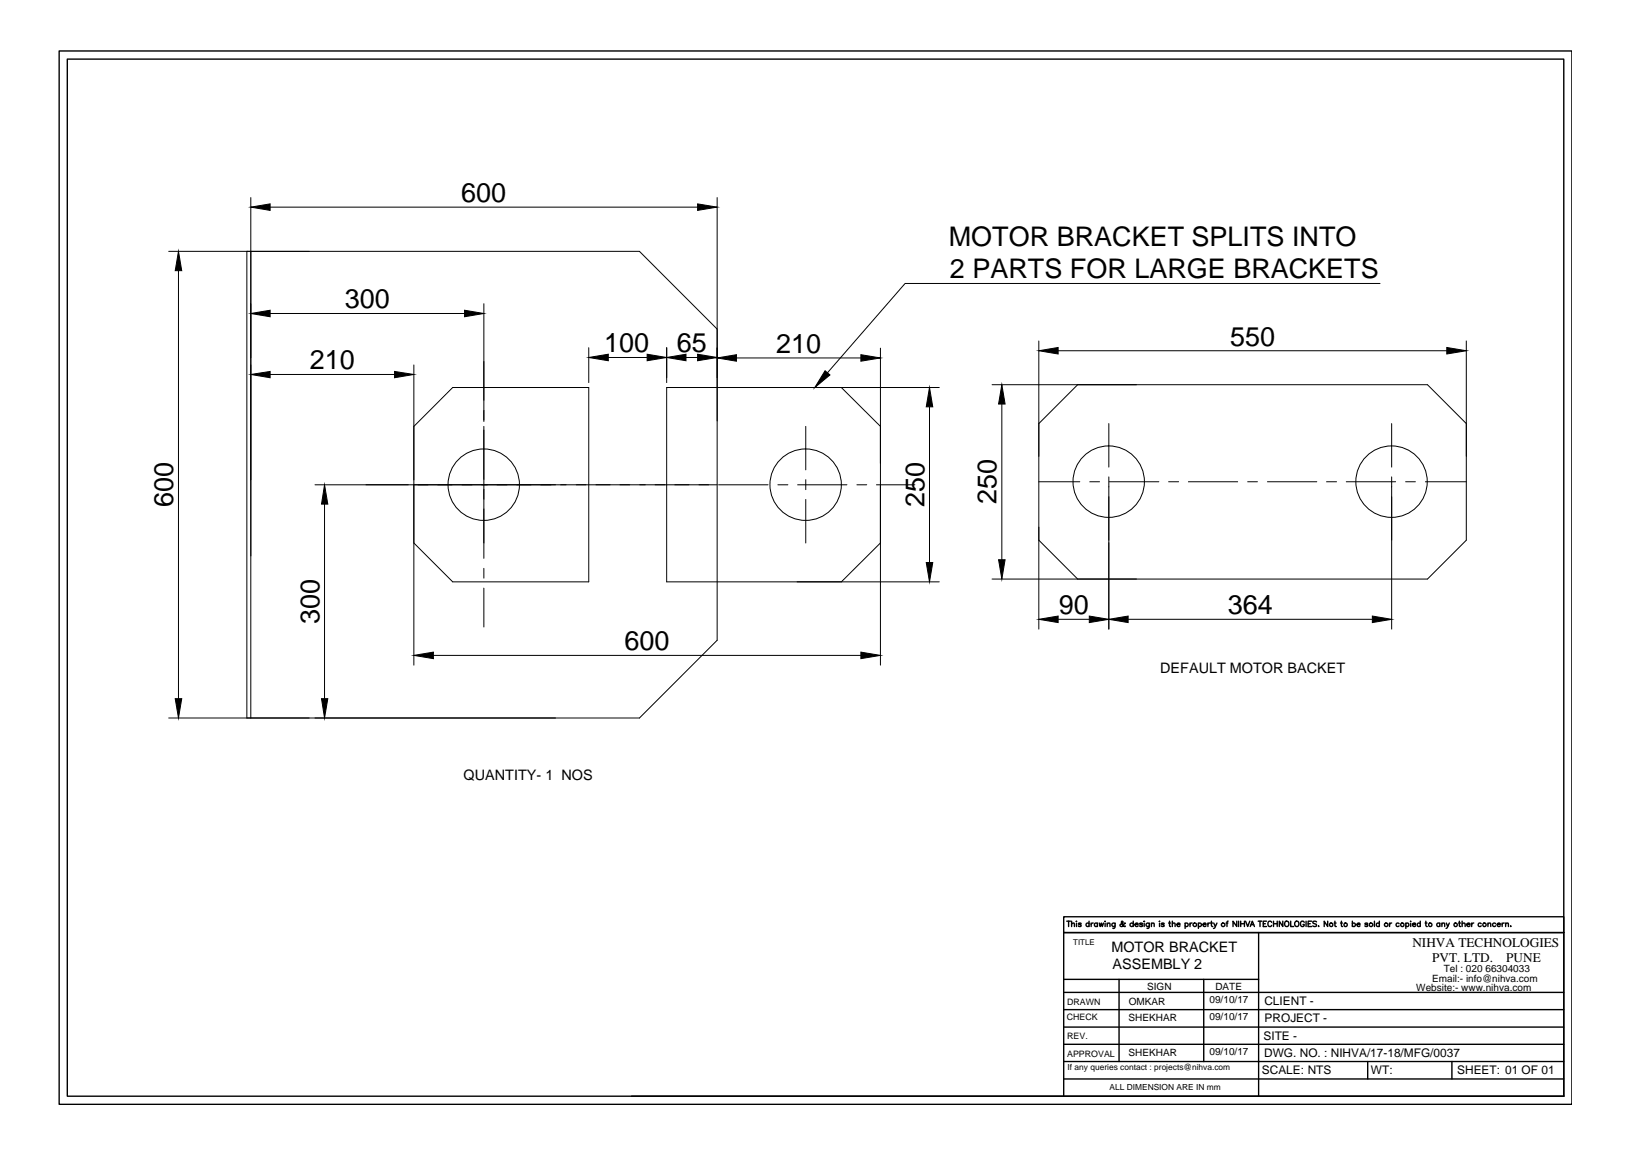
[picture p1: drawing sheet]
<svg xmlns="http://www.w3.org/2000/svg" width="297mm" height="210mm" viewBox="0 0 297 210" stroke-linecap="round" stroke-linejoin="round" font-family="sans-serif">
<!-- layer: 0 -->
<g fill="none" stroke="#000" stroke-width=".18">
<path d="M45.6 35.9v94.7M49.2 37.7h77.8M130.5 35.9v80.6l-14.1 14.1h-85.7M30.7 45.7h85.7l14.1 14.2M32.5 49.2v77.9M44.9 45.7v84.9M49.2 57h35.4M88.1 55.2v21.5M251.2 51.6h-86.5l-14.1 16.2M49.2 68.1h22.6M75.3 77.6l7.1-7.1h24.8v35.3h-24.8l-7.1-7M75.3 66.4v54.6"/>
<path d="M88.1 77.6v24M107.2 63.2v6.4M110.7 65h7.1M121.3 63.2v6.4M124.9 65h2.1M134 65.1h22.7M146.7 77.6v7.9M153.1 70.5l7.1 7.1M160.2 63.3v57.7M169.2 74v28.3M171 70.5h-49.7v35.3h49.7M180.6 70h79.2l7.1 7"/>
<path d="M182.3 73.5v28.3M189.1 62v52.4M192.6 63.8h70.7M196.1 70l-7 7M201.8 77v8M253.3 77v8M266.9 62v36.3l-7.1 7h-79.2M57.3 88.2h73.2M59.1 91.7v35.4M130.8 88.2h9M141.6 88.2h1.8M145.2 88.2h8.9"/>
<path d="M146.7 87.2v1.9M146.7 90.8v8M156 88.2h1.7M159.5 88.2h7M160.2 98.8l-7.1 7M189.1 98.3l7 7M189.1 87.6h7.4M198.3 87.6h1.8M201.8 86.7v27.7M201.9 87.6h9M212.7 87.6h1.8M216.3 87.6h9"/>
<path d="M227.1 87.6h1.8M230.7 87.6h9M241.4 87.6h1.9M245 87.6h9M253.3 86.7v27.7M255.8 87.6h1.8M259.4 87.6h7.5M78.9 119.2h77.8M88.1 103.4v1.8M88.1 107v7M192.6 112.6h5.7M205.3 112.6h44.5"/>
<circle cx="88" cy="88.2" r="6.5"/>
<circle cx="146.6" cy="88.2" r="6.5"/>
<circle cx="201.8" cy="87.6" r="6.5"/>
<circle cx="253.3" cy="87.6" r="6.5"/>
</g>
<g fill="#000" stroke="#000" stroke-width=".18">
<path d="M45.6 37.7l3.6-.6v1.2zM127 37.1l3.5 .6-3.5 .6zM32.5 45.7l.6 3.5h-1.2zM45.6 57l3.6-.6v1.2zM84.6 56.4l3.5 .6-3.5 .6zM45.6 68.1l3.6-.5v1.1zM71.8 67.6l3.5 .5-3.5 .6zM107.2 65l3.5-.6v1.2zM117.8 64.4l3.5 .6-3.5 .6zM121.3 65l3.6-.6v1.2zM127 64.4l3.5 .6-3.5 .6zM130.5 65.1l3.5-.6v1.2z"/>
<path d="M150.2 67.4l.9 .8-2.8 2.3zM156.7 64.5l3.5 .6-3.5 .6zM169.2 70.5l.6 3.5h-1.2zM182.3 70l.6 3.5h-1.1zM189.1 63.8l3.5-.6v1.2zM263.3 63.2l3.6 .6-3.6 .6zM59.1 88.2l.6 3.5h-1.2zM75.3 119.2l3.6-.6v1.2zM156.7 118.6l3.5 .6-3.5 .6zM168.6 102.3h1.2l-.6 3.5zM181.8 101.8h1.1l-.6 3.5zM189.1 112.6l3.5-.5v1.1z"/>
<path d="M198.3 112.1l3.5 .5-3.5 .6zM201.8 112.6l3.5-.5v1.1zM249.8 112.1l3.5 .5-3.5 .6zM31.9 127.1h1.2l-.6 3.5zM58.5 127.1h1.2l-.6 3.5z"/>
</g>
<g fill="none" stroke="#000" stroke-width=".25">
<path d="M10.8 9.3h275.3v191.6h-275.3zM12.2 10.8h272.4v188.6h-272.4zM193.6 178.1h35.5M194.2 167.6h.6M194.5 167.6v.9M195 168.1l.3-.2h.2l.1 .6M195 167.6v.9M195.9 167.6h.1M195.9 167.9v.6M196.8 168l-.2-.1h-.3v.2l.4 .1 .1 .2-.2 .1-.3-.1M198.2 168a.31 .31 0 0 0-.4 0 .31 .31 0 0 0 0 .4 .31 .31 0 0 0 .4 0M198.2 167.6v.9"/>
<path d="M198.6 167.9v.6M199 167.9l-.4 .2M199.7 168a.31 .31 0 0 0-.4 0 .31 .31 0 0 0 0 .4 .31 .31 0 0 0 .4 0M199.7 167.9v.6M200.1 167.9l.2 .6 .2-.6 .1 .6 .2-.6M201.1 167.6h.1M201.1 167.9v.6M201.5 168.1l.3-.2h.2v.6M201.5 167.9v.6M203 167.9v.7l-.2 .2h-.3M203 168a.33 .33 0 0 0-.5 0 .33 .33 0 0 0 0 .5 .33 .33 0 0 0 .5-.1M203.7 178.1v15"/>
<path d="M204.8 168l-.1-.1a.57 .57 0 0 1-.8 .5v-.3l.5-.2v-.2l-.2-.1-.1 .1 .1 .4 .4 .4 .2-.1M206.3 168a.33 .33 0 0 0-.5 0 .33 .33 0 0 0 0 .5 .33 .33 0 0 0 .5-.1M206.3 167.6v.9M206.6 168.1h.6a.33 .33 0 0 0-.6-.1 .33 .33 0 0 0 0 .5 .33 .33 0 0 0 .6-.1M208 168l-.3-.1-.3 .1 .5 .3v.2l-.5-.1M208.2 167.6h.1M208.3 167.9v.6M209.2 167.9v.7l-.1 .2h-.3M209.2 168a.33 .33 0 0 0-.5 0 .33 .33 0 0 0 0 .5 .33 .33 0 0 0 .5-.1M209.6 168.1l.2-.2h.2l.1 .6M209.6 167.9v.6M211 167.6h.1"/>
<path d="M211 167.9v.6M211.9 168l-.2-.1-.4 .1 .6 .3v.2l-.6-.1M212.7 167.9h.3M212.9 167.6v.8l.2 .1M213.4 168.1l.2-.2h.2l.1 .6M213.4 167.6v.9M214.2 168.1h.6a.31 .31 0 0 0-.5-.1 .31 .31 0 0 0 0 .5 .31 .31 0 0 0 .5-.1M215.7 168a.31 .31 0 0 1 .5 0 .31 .31 0 0 1 0 .4 .31 .31 0 0 1-.5 0M215.7 167.9v1M216.6 167.9v.6M217 167.9h-.3l-.1 .2M218.1 168a.31 .31 0 0 1 .5 0 .31 .31 0 0 1 0 .4 .31 .31 0 0 1-.5 0"/>
<path d="M218.1 167.9v1M219 168.1h.5a.31 .31 0 0 0-.4-.1 .31 .31 0 0 0 0 .5 .31 .31 0 0 0 .4-.1M219.1 178.1v15M219.9 167.9v.6M220.2 167.9h-.2l-.1 .2M220.4 167.9h.3M220.5 167.6v.8l.2 .1M220.9 167.9l.3 .6 .3-.6M221.2 168.5l-.3 .4M223.2 167.9h.3M223.5 167.6l-.2 .1v.8M225.1 167.6v.9l-.7-.9v.9"/>
<path d="M225.4 167.6v.9M225.8 167.6v.9M225.8 168h.7M226.5 167.6v.9M226.7 167.6l.4 .9 .4-.9M227.6 168.5l.3-.9 .4 .9M227.7 168.2h.5M229 167.6h.7M229.1 169.6v29.8M229.3 167.6v.9M229.9 168h.4M230.5 167.6h-.6v.9h.6"/>
<path d="M231.5 167.8l-.1-.1a.42 .42 0 0 0-.6 .3 .42 .42 0 0 0 .6 .4l.1-.1M231.8 168h.7M231.8 167.6v.9M232.5 167.6v.9M233.5 167.6v.9l-.7-.9v.9M234.9 167.6v.9h.6M237.4 167.8l-.1-.1a.46 .46 0 0 0-.7 .3 .46 .46 0 0 0 .6 .5l.2-.2v-.2h-.2M237.7 167.6v.9M238.1 168h.4M238.7 167.6h-.6v.9h.6M239.6 167.7l-.2-.1-.5 .1 .1 .2 .5 .2 .1 .2-.2 .2-.5-.1M240 168.4h.1"/>
<path d="M241.7 167.6v.9l-.7-.9v.9M242.8 167.9h.4M243 167.6v.8l.2 .1M244 167.9h.3M244.2 167.6v.8l.2 .1M246.1 168a.31 .31 0 0 1 .5 0 .31 .31 0 0 1 0 .4 .31 .31 0 0 1-.5 0M246.1 167.6v.9M247 168.1h.5a.33 .33 0 0 0-.5-.1 .33 .33 0 0 0 0 .5 .33 .33 0 0 0 .5-.1M248.9 168l-.1-.1h-.3v.2l.3 .1 .1 .2-.1 .1-.4-.1M250.2 167.6v.9M251.1 168a.31 .31 0 0 0-.5 0 .31 .31 0 0 0 0 .4 .31 .31 0 0 0 .5 0M251.1 167.6v.9"/>
<path d="M252.9 167.9v.6M253.3 167.9l-.4 .2M254.6 168a.31 .31 0 0 0-.4 0 .31 .31 0 0 0 0 .4 .31 .31 0 0 0 .4 0M255.9 168a.31 .31 0 0 1 .4 0 .31 .31 0 0 1 0 .4 .31 .31 0 0 1-.4 0M255.9 167.9v1M256.7 167.6h.1M256.8 167.9v.6M257.1 168.1h.6a.33 .33 0 0 0-.5-.1 .33 .33 0 0 0 0 .5 .33 .33 0 0 0 .5-.1M258.5 168a.31 .31 0 0 0-.5 0 .31 .31 0 0 0 0 .4 .31 .31 0 0 0 .5 0M258.5 167.6v.9M259.4 167.9h.3M259.5 167.6v.8l.3 .1"/>
<path d="M262.1 168a.31 .31 0 0 0-.5 0 .31 .31 0 0 0 0 .4 .31 .31 0 0 0 .5 0M262.1 167.9v.6M262.4 168.1l.3-.2h.2v.6M262.4 167.9v.6M263.2 167.9l.3 .6 .3-.6M263.5 168.5l-.3 .4M265.5 167.9h.3M265.6 167.6v.8l.3 .1M266.1 168.1l.3-.2h.2l.1 .6M266.1 167.6v.9M267 168.1h.6a.32 .32 0 0 0-.5-.2 .32 .32 0 0 0-.1 .5 .32 .32 0 0 0 .4 .1l.2-.1M267.9 167.9v.6"/>
<path d="M268.2 167.9l-.3 .2M269.6 168a.31 .31 0 0 0-.5 0 .31 .31 0 0 0 0 .4 .31 .31 0 0 0 .5 0M270.8 168.1l.3-.2h.2v.6M270.8 167.9v.6M272.2 168a.31 .31 0 0 0-.4 0 .31 .31 0 0 0 0 .4 .31 .31 0 0 0 .4 0M272.5 168.1h.6a.33 .33 0 0 0-.5-.1 .33 .33 0 0 0 0 .5 .33 .33 0 0 0 .5-.1M273.4 167.9v.6M273.8 167.9l-.4 .2M274 168.1l.2-.2h.3v.6M274 167.9v.6M275 168.4h.1M114.9 199.4h169.7"/>
<path d="M193.6 199.4v-29.8h91h-91v-2.8h91v32.6M193.6 189.9h91M193.6 186.8h91M193.6 183.6h91M193.6 180.5h91M193.6 193.1h91M193.6 196.3h91M248.9 193.1v3.2M264.3 193.1v3.2"/>
<circle cx="217.5" cy="168.2" r=".32"/>
<circle cx="222.6" cy="168.2" r=".33"/>
<circle cx="234.2" cy="168" r=".46"/>
<circle cx="236" cy="168" r=".46"/>
<circle cx="242.3" cy="168.2" r=".32"/>
<circle cx="244.9" cy="168.2" r=".32"/>
<circle cx="249.5" cy="168.2" r=".32"/>
<circle cx="252.3" cy="168.2" r=".33"/>
<circle cx="255.2" cy="168.2" r=".32"/>
<circle cx="260.3" cy="168.2" r=".32"/>
<circle cx="264.9" cy="168.2" r=".32"/>
<circle cx="270.2" cy="168.2" r=".32"/>
</g>
<g font-size="4.9">
<text x="84" y="36.7">600</text>
<text x="172.7" y="44.7">MOTOR BRACKET SPLITS INTO</text>
<text x="172.9" y="50.6">2 PARTS FOR LARGE BRACKETS</text>
<text x="62.8" y="56.1">300</text>
<text x="110" y="64.1">100</text>
<text x="123.2" y="64.1">65</text>
<text x="141.3" y="64.1">210</text>
<text x="223.9" y="62.9">550</text>
<text x="56.4" y="67.2">210</text>
<text x="31.5" y="92.2" transform="rotate(-90 31.5 92.2)">600</text>
<text x="168.2" y="92.2" transform="rotate(-90 168.2 92.2)">250</text>
<text x="181.4" y="91.7" transform="rotate(-90 181.4 91.7)">250</text>
<text x="58.1" y="113.5" transform="rotate(-90 58.1 113.5)">300</text>
<text x="192.7" y="111.7">90</text>
<text x="223.4" y="111.7">364</text>
<text x="113.7" y="118.3">600</text>
</g>
<g font-size="2.6">
<text x="211.2" y="122.4">DEFAULT MOTOR BACKET</text>
<text x="84.4" y="141.8">QUANTITY- 1 NOS</text>
<text x="202.3" y="173.1">MOTOR BRACKET</text>
<text x="202.5" y="176.3">ASSEMBLY 2</text>
</g>
<g font-size="2.4">
<text x="257.1" y="172.2">NIHVA TECHNOLOGIES</text>
<text x="260.7" y="174.9">PVT. LTD.</text>
<text x="274.2" y="174.9">PUNE</text>
</g>
<g font-size="2.2">
<text x="230.1" y="182.9">CLIENT -</text>
<text x="230.2" y="186">PROJECT -</text>
<text x="230" y="189.1">SITE -</text>
<text x="229.7" y="195.4">SCALE: NTS</text>
<text x="230.1" y="192.3">DWG. NO. : NIHVA/17-18/MFG/0037</text>
<text x="249.5" y="195.4">WT:</text>
<text x="265.2" y="195.4">SHEET: 01 OF 01</text>
</g>
<g font-size="1.8">
<text x="260.7" y="178.6">Email:- info@nihva.com</text>
<text x="262.8" y="176.8">Tel : 020 66304033</text>
<text x="205.4" y="185.8">SHEKHAR</text>
<text x="205.5" y="182.8">OMKAR</text>
<text x="208.8" y="180">SIGN</text>
<text x="220.1" y="182.4">09/10/17</text>
<text x="220.1" y="185.5">09/10/17</text>
<text x="221.2" y="180">DATE</text>
<text x="257.8" y="180.3">Website:- www.nihva.com</text>
<text x="220.1" y="191.9">09/10/17</text>
<text x="205.4" y="192.1">SHEKHAR</text>
</g>
<g font-size="1.6">
<text x="194.2" y="185.5">CHECK</text>
<text x="194.2" y="182.8">DRAWN</text>
<text x="194.2" y="189.1">REV.</text>
<text x="194.2" y="192.2">APPROVAL</text>
</g>
<g font-size="1.5">
<text x="194.3" y="194.7">If any queries contact : projects@nihva.com</text>
<text x="201.9" y="198.3">ALL DIMENSION ARE IN mm</text>
</g>
<text font-size="1.4" x="195.3" y="171.8">TITLE</text>
</svg>
